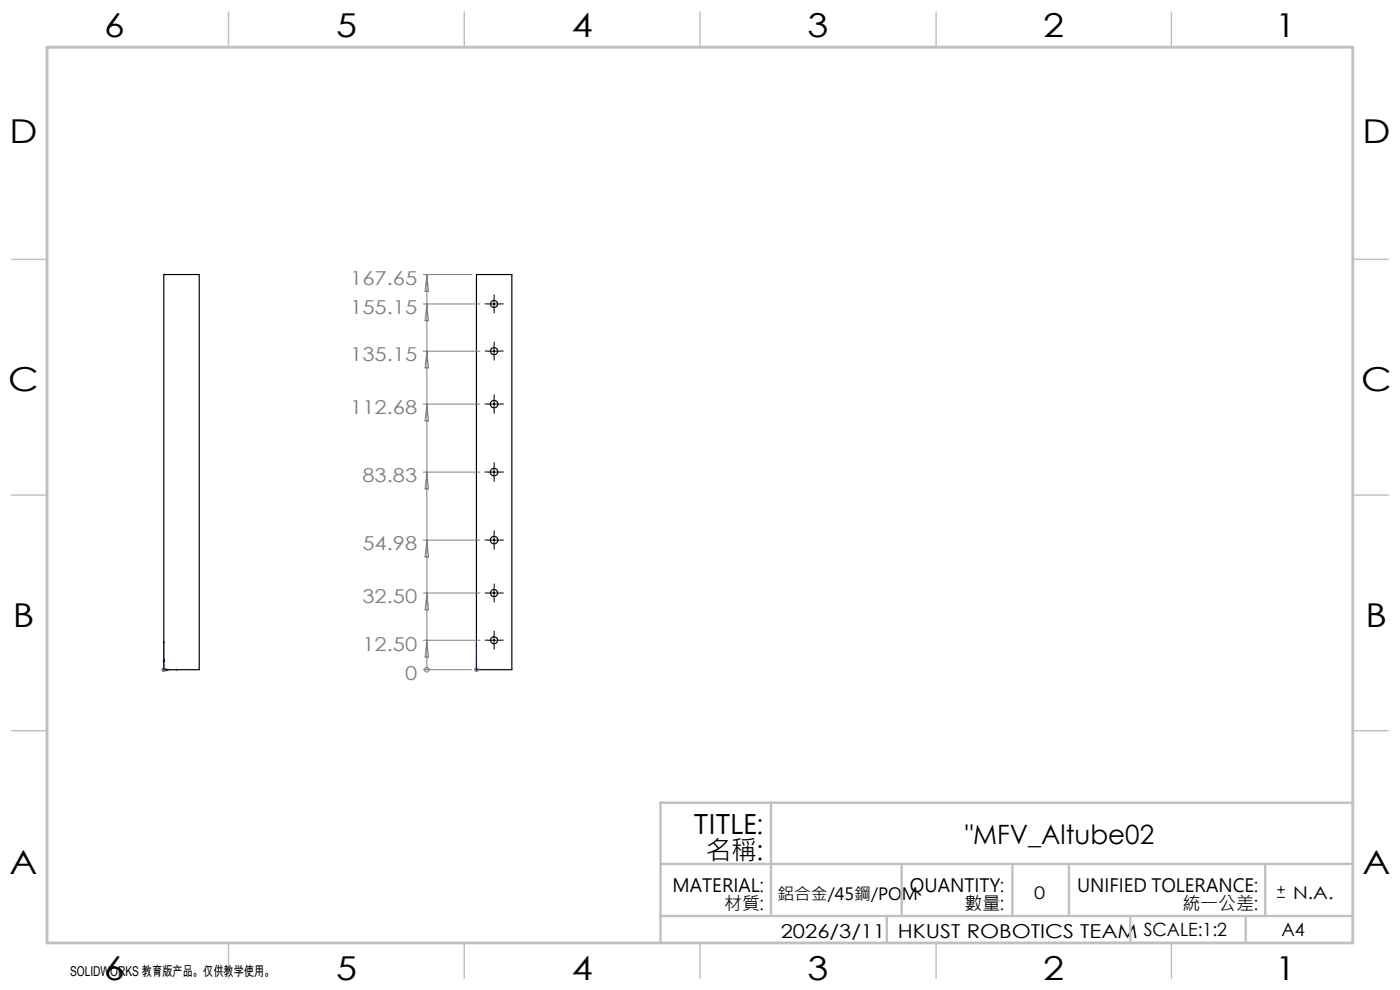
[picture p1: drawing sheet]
<svg xmlns="http://www.w3.org/2000/svg" width="297mm" height="210mm" viewBox="0 0 297 210" stroke-linecap="round" stroke-linejoin="round" font-family="sans-serif">
<g fill="none" stroke="#000" stroke-width=".25">
<path d="M34.7 58.2h7.6v83.9h-7.6zM101.1 58.2h7.5v83.9h-7.5z"/>
<circle cx="104.8" cy="64.5" r=".74"/>
<circle cx="104.8" cy="74.5" r=".75"/>
<circle cx="104.8" cy="85.7" r=".79"/>
<circle cx="104.8" cy="114.6" r=".78"/>
<circle cx="104.8" cy="100.2" r=".79"/>
<circle cx="104.8" cy="135.8" r=".74"/>
<circle cx="104.8" cy="125.8" r=".75"/>
</g>
<g fill="none" stroke="#000" stroke-width=".21">
<path d="M103.6 74.5h2.5M103.6 64.5h2.5M104.8 63.2v2.5M104.8 73.2v2.5M103.6 85.7h2.5M104.8 84.5v2.5M104.8 98.9v2.5M103.6 114.6h2.5M103.6 100.1h2.5M104.8 113.3v2.5M103.6 135.8h2.5M103.6 125.8h2.5"/>
<path d="M104.8 124.6v2.5M104.8 134.5v2.5M270.9 190.4h1.7M270.9 188.7h1.7M271.7 187.9v1.6"/>
</g>
<g fill="none" stroke="#808080" stroke-width=".21">
<path d="M89.8 58.2h10.3M90.6 58.2v83.9M90.6 58.2l.3 3.6h-.7zM89.8 74.5h12M89.8 64.5h12M90.6 74.5l.3 3.5h-.7zM90.6 64.5l.3 3.5h-.7zM89.8 85.7h12M90.6 85.7l.3 3.6h-.7zM89.8 114.6h12M89.8 100.1h12M90.6 114.6l.3 3.5h-.7z"/>
<path d="M90.6 100.1l.3 3.6h-.7zM89.8 135.8h12M89.8 125.8h12M90.6 135.8l.3 3.6h-.7zM90.6 125.8l.3 3.6h-.7zM34.3 142.1h1M34.4 141.7l.7 .7M34.7 141.6v.9M35.1 141.7l-.7 .7M89.8 142.1h10.3M90.6 142.1h.1M100.6 142.1h1"/>
<path d="M100.7 141.7l.7 .7M101.1 141.6v.9M101.4 141.7l-.7 .7"/>
<circle cx="90.5" cy="142" r=".5"/>
</g>
<path d="M34.7 136.1l.2 .3h-.2zM34.7 139.7l.2 .6h-.3zM34.7 136.1v6h3M101.1 136.1v.3v-.3M101.1 139.7v.6v-.6M101.1 136.1v6M35.3 141.9l.6 .2-.6 .1zM37.5 142l.2 .1h-.2zM101.1 142v.1zM101.1 141.9v.3zM101.1 142.1h.1" fill="none" stroke="#00f" stroke-width=".21"/>
<g fill="none" stroke="#000" stroke-width=".21" stroke-dasharray="15.2 1.3 1.3 1.3" stroke-linecap="butt">
<path d="M103.6 74.5h-.8M103.6 64.5h-.8M104.8 73.2v-.7M104.8 75.7v.8M104.8 63.2v-.7M104.8 65.7v.8M106.1 74.5h.7M106.1 64.5h.7M103.6 85.7h-.8M104.8 98.9v-.8M104.8 84.5v-.8M104.8 87v.8"/>
<path d="M106.1 85.7h.8M103.6 114.6h-.8M103.6 100.1h-.8M104.8 113.3v-.8M104.8 115.8v.8M104.8 101.4v.8M106.1 114.6h.8M106.1 100.1h.8M103.6 135.8h-.8M103.6 125.8h-.8M104.8 134.5v-.7M104.8 137v.8"/>
<path d="M104.8 124.5v-.7M104.8 127v.8M106.1 135.8h.7M106.1 125.8h.7"/>
</g>
<path d="M287 55h7.5M287 144.8v55.2h-187.2" fill="none" stroke="#c0c0c0" stroke-width=".21"/>
<path d="M163.5 170.3v24M287.1 170.3h-147v29.7M140.1 194.3h146.5M140.1 183.3h146.9M188.1 194.3v5.7M191.3 183.3v11M214.8 183.3v11M226.8 183.3v11M239.8 194.3v5.7M264.3 194.3v5.7M268.4 183.3v11" fill="none" stroke="#c0c0c0" stroke-width=".5"/>
<g fill="none" stroke="#c0c0c0" stroke-width=".3">
<path d="M48.5 2.5v7.5M98.5 2.5v7.5M148.5 2.5v7.5M198.6 2.5v7.5M248.5 2.5v7.5M2.5 55h7.5M287 55h7.5M2.5 105h7.5M287 105h7.5M2.5 155h7.5M287 155h7.5M48.5 200v7.5"/>
<path d="M98.5 200v7.5M148.5 200v7.5M198.6 200v7.5M248.5 200v7.5"/>
</g>
<path d="M10 10h277v190h-277z" fill="none" stroke="#c0c0c0" stroke-width=".6"/>
<g fill="#00f">
<path d="M37.5 142l.2 .1h-.2zM34.7 136.1l.2 .3h-.2zM35.3 141.9l.6 .2-.6 .1zM34.7 139.7l.2 .6h-.3zM101.1 142v.1zM101.1 136.1v.3z"/>
<path d="M101.1 141.9v.3zM101.1 139.7v.6z"/>
</g>
<g font-size="7">
<text x="22.1" y="7.9">6</text>
<text x="71.3" y="7.9">5</text>
<text x="121.3" y="7.9">4</text>
<text x="171.3" y="7.9">3</text>
<text x="221.3" y="7.9">2</text>
<text x="270.5" y="7.9">1</text>
<text x="2" y="30.4">D</text>
<text x="289" y="30.4">D</text>
<text x="1.7" y="82.9">C</text>
<text x="288.8" y="82.9">C</text>
<text x="2.7" y="132.9">B</text>
<text x="289.7" y="132.9">B</text>
<text x="2" y="185.4">A</text>
<text x="289" y="185.4">A</text>
<text x="22.1" y="207.9">6</text>
<text x="71.3" y="207.9">5</text>
<text x="121.3" y="207.9">4</text>
<text x="171.3" y="207.9">3</text>
<text x="221.3" y="207.9">2</text>
<text x="270.5" y="207.9">1</text>
</g>
<g font-size="5.6">
<text x="147.2" y="176.9">TITLE:</text>
<text x="204.7" y="178.9">&quot;MFV_Altube02</text>
<text x="149.6" y="182.5">名稱:</text>
</g>
<g font-size="4.1" fill="#808080">
<text x="74.3" y="60.4">167.65</text>
<text x="74.3" y="66.7">155.15</text>
<text x="74.3" y="76.7">135.15</text>
<text x="74.3" y="87.9">112.68</text>
<text x="76.9" y="102.3">83.83</text>
<text x="76.9" y="116.8">54.98</text>
<text x="76.9" y="128">32.50</text>
<text x="76.9" y="138">12.50</text>
<text x="85.9" y="144.2">0</text>
</g>
<g font-size="4.1">
<text x="165.6" y="199">2026/3/11</text>
<text x="190.5" y="199">HKUST ROBOTICS TEAM SCALE:1:2</text>
</g>
<g font-size="3.9">
<text x="142.7" y="189.2">MATERIAL:</text>
<text x="193" y="189.2">QUANTITY:</text>
<text x="228.5" y="189.2">UNIFIED TOLERANCE:</text>
<text x="153.6" y="193.1">材質:</text>
<text x="204.6" y="193.1">數量:</text>
<text x="250.8" y="193.1">統一公差:</text>
<text x="271.9" y="198.6">A4</text>
</g>
<g font-size="3.7">
<text x="219.4" y="190.7">0</text>
<text x="274.3" y="190.7">N.A.</text>
</g>
<text font-size="3.6" x="164.9" y="190.8">鋁合金/45鋼/POM</text>
<text font-size="2.9" x="14.9" y="207.1">SOLIDWORKS 教育版产品。仅供教学使用。</text>
</svg>
